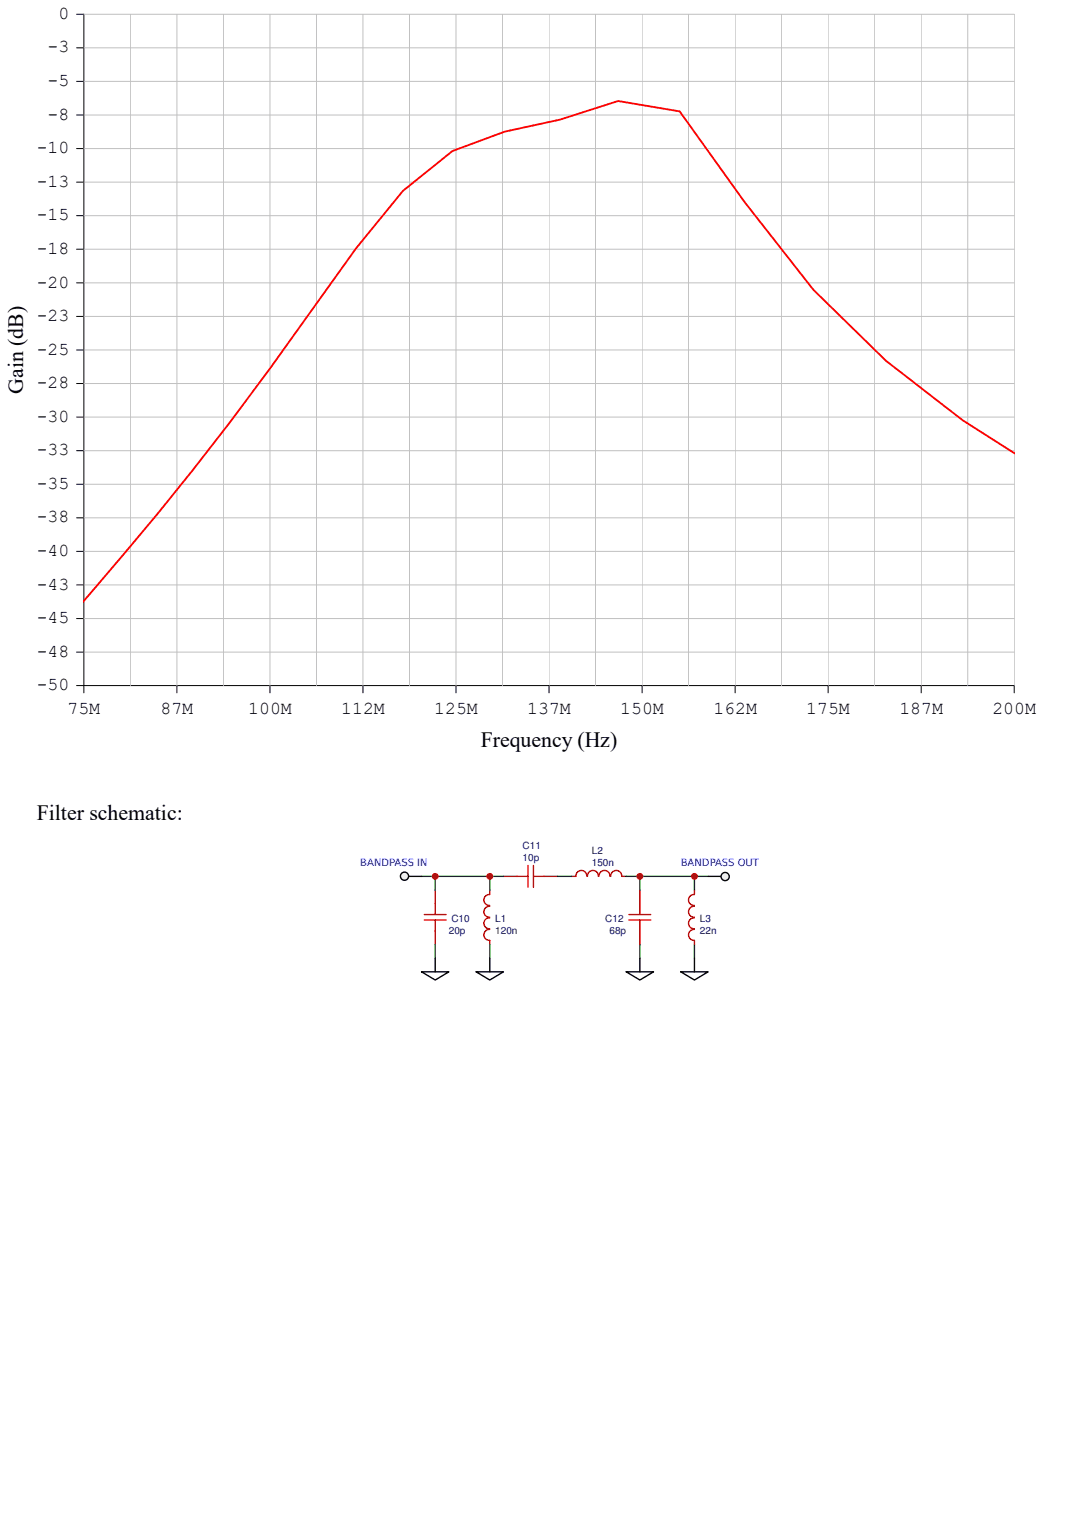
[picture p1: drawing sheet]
<svg xmlns="http://www.w3.org/2000/svg" width="210mm" height="297mm" viewBox="0 0 210 297" stroke-linecap="round" stroke-linejoin="round" font-family="sans-serif">
<path d="M16.3 134.4v-1.4h180.4v1.4M34.3 133v1.4M52.4 133v1.4M70.4 133v1.4M88.4 133v1.4M106.5 133v1.4M124.5 133v1.4M142.6 133v1.4M160.6 133v1.4M178.6 133v1.4" fill="none" stroke="#000" stroke-width=".19"/>
<g fill="#fff">
<path d="M.6 59.4h4.9v17h-4.9z"/>
<path d="M7.1 131.1h6.4v3.8h-6.4z"/>
<path d="M7.1 124.7h6.4v3.7h-6.4z"/>
<path d="M7.1 118.2h6.4v3.7h-6.4z"/>
<path d="M7.1 111.6h6.4v3.8h-6.4z"/>
<path d="M7.1 105.1h6.4v3.7h-6.4z"/>
<path d="M7.1 98.6h6.4v3.7h-6.4z"/>
<path d="M7.1 92.1h6.4v3.7h-6.4z"/>
<path d="M7.1 85.6h6.4v3.7h-6.4z"/>
<path d="M7.1 79.1h6.4v3.7h-6.4z"/>
<path d="M7.1 72.6h6.4v3.7h-6.4z"/>
<path d="M7.1 66h6.4v3.8h-6.4z"/>
<path d="M7.1 59.5h6.4v3.7h-6.4z"/>
<path d="M7.1 53h6.4v3.8h-6.4z"/>
<path d="M7.1 46.5h6.4v3.7h-6.4z"/>
<path d="M7.1 40h6.4v3.7h-6.4z"/>
<path d="M7.1 33.5h6.4v3.7h-6.4z"/>
<path d="M7.1 27h6.4v3.7h-6.4z"/>
<path d="M9.2 20.4h4.3v3.8h-4.3z"/>
<path d="M9.2 13.9h4.3v3.8h-4.3z"/>
<path d="M9.2 7.4h4.3v3.7h-4.3z"/>
<path d="M11.3 .9h2.2v3.8h-2.2z"/>
</g>
<g fill="none" stroke="#000" stroke-width=".19">
<path d="M14.9 2.8h1.4v130.2h-1.4M14.9 15.8h1.4M14.9 9.3h1.4M14.9 35.3h1.4M14.9 28.8h1.4M14.9 22.3h1.4M14.9 54.9h1.4M14.9 48.3h1.4M14.9 41.8h1.4M14.9 74.4h1.4M14.9 67.9h1.4M14.9 61.4h1.4"/>
<path d="M14.9 93.9h1.4M14.9 87.4h1.4M14.9 80.9h1.4M14.9 120h1.4M14.9 113.5h1.4M14.9 107h1.4M14.9 100.5h1.4M14.9 126.5h1.4"/>
</g>
<g fill="none" stroke="#c0c0c0" stroke-width=".19">
<path d="M16.3 2.8h180.4v130.2M16.3 15.8h180.4M16.3 9.3h180.4M25.3 2.8v130.2M34.3 2.8v130.2M43.3 2.8v130.2M52.4 2.8v130.2M61.4 2.8v130.2M70.4 2.8v130.2M79.4 2.8v130.2M88.4 2.8v130.2M97.5 2.8v130.2"/>
<path d="M106.5 2.8v130.2M115.5 2.8v130.2M124.5 2.8v130.2M133.5 2.8v130.2M142.6 2.8v130.2M151.6 2.8v130.2M160.6 2.8v130.2M169.6 2.8v130.2M178.6 2.8v130.2M187.7 2.8v130.2M16.3 35.3h180.4M16.3 28.8h180.4"/>
<path d="M16.3 22.3h180.4M16.3 54.9h180.4M16.3 48.3h180.4M16.3 41.8h180.4M16.3 74.4h180.4M16.3 67.9h180.4M16.3 61.4h180.4M16.3 93.9h180.4M16.3 87.4h180.4M16.3 80.9h180.4M16.3 120h180.4M16.3 113.5h180.4"/>
<path d="M16.3 107h180.4M16.3 100.5h180.4M16.3 126.5h180.4"/>
</g>
<path d="M196.7 87.9l-10-6.4-14.9-11.5-14.1-13.8-13.3-17-12.6-17.6-11.9-2-11.3 3.6-10.7 2.3-10.2 3.8-9.6 7.7-9 11.1-8.6 12a659.1 659.1 0 0 1-44.3 56.5" fill="none" stroke="#f00" stroke-width=".35"/>
<path d="M82.3 178.5h4.2M82.3 177.4h4.2M84.4 175.3v2.1M84.4 178.5v2.1M100.3 170h2.1M102.4 167.9v4.2M103.4 167.9v4.2M103.4 170h2.2" fill="none" stroke="#a00000" stroke-width=".26"/>
<g fill="none" stroke="#800" stroke-width=".26">
<path d="M84.4 172.7v2.6M95 178.1a1.06 1.06 0 0 0-1.2 1 1.06 1.06 0 0 0 1.2 1.1M95 175.8a1.06 1.06 0 0 0-1.2 1.1 1.06 1.06 0 0 0 1.2 1M95 173.5a1.06 1.06 0 0 0-1.2 1.1 1.06 1.06 0 0 0 1.2 1M95 172.7v.8M97.6 170h2.7M105.6 170h2.6M110.9 170h.7M111.7 170a1.06 1.06 0 0 1 1-1.1 1.06 1.06 0 0 1 1.1 1.1M113.9 170a1.06 1.06 0 0 1 1.1-1.1 1.06 1.06 0 0 1 1 1.1M116.2 170a1.06 1.06 0 0 1 1-1.1 1.06 1.06 0 0 1 1.1 1.1M118.4 170a1.06 1.06 0 0 1 1.1-1.1 1.06 1.06 0 0 1 1.1 1.1"/>
<path d="M120.6 170h.8M84.4 180.6v2.6M95 180.3a1.06 1.06 0 0 0-1.2 1.1 1.06 1.06 0 0 0 1.2 1v.8"/>
</g>
<path d="M81.8 170h2.6M95 170h-10.6v2.7M97.6 170h-2.6v2.7M108.2 170h2.7M121.4 170h2.7v2.7M124.1 170h10.6v2.7M134.7 170h2.6M84.4 183.2v2.7M95 183.2v2.7M124.1 183.2v2.7M134.7 183.2v2.7" fill="none" stroke="#080" stroke-width=".26"/>
<path d="M79.1 170h2.7" fill="none" stroke="#000" stroke-width=".26"/>
<circle cx="78.4" cy="170" r=".79" fill="#efefef" stroke="#000" stroke-width=".26"/>
<path d="M137.3 170h2.7" fill="none" stroke="#000" stroke-width=".26"/>
<circle cx="140.6" cy="170" r=".79" fill="#efefef" stroke="#000" stroke-width=".26"/>
<path d="M81.8 188.5h5.2l-2.6 1.6zM84.4 185.9v2.6M92.3 188.5h5.3l-2.6 1.6zM95 185.9v2.6M121.4 188.5h5.3l-2.6 1.6zM124.1 185.9v2.6M132 188.5h5.3l-2.6 1.6zM134.7 185.9v2.6" fill="none" stroke="#000" stroke-width=".26"/>
<path d="M122 178.5h4.2M122 177.4h4.2M124.1 175.3v2.1M124.1 178.5v2.1" fill="none" stroke="#a00000" stroke-width=".26"/>
<path d="M124.1 172.7v2.6M134.6 178.1a1.06 1.06 0 0 0-1.1 1 1.06 1.06 0 0 0 1.1 1.1M134.6 175.8a1.06 1.06 0 0 0-1.1 1.1 1.06 1.06 0 0 0 1.1 1M134.7 173.5a1.06 1.06 0 0 0-1.2 1.1 1.06 1.06 0 0 0 1.1 1M134.7 172.7v.8M124.1 180.6v2.6M134.7 180.3a1.06 1.06 0 0 0-1.2 1.1 1.06 1.06 0 0 0 1.1 1M134.7 182.4v.8" fill="none" stroke="#800" stroke-width=".26"/>
<g fill="#c00">
<circle cx="124.1" cy="170" r=".66"/>
<circle cx="95" cy="170" r=".66"/>
<circle cx="84.4" cy="170" r=".66"/>
<circle cx="134.7" cy="170" r=".66"/>
</g>
<g font-size="4.2">
<text x="4.5" y="76.4" transform="rotate(-90 4.5 76.4)">Gain (dB)</text>
<text x="93.3" y="144.9">Frequency (Hz)</text>
<text x="7.1" y="159.1">Filter schematic:</text>
</g>
<g font-size="3.5">
<text x="11.3" y="3.7">0</text>
<text x="9.2" y="10.2">-3</text>
<text x="9.2" y="16.7">-5</text>
<text x="9.2" y="23.2">-8</text>
<text x="7.1" y="29.7">-10</text>
<text x="7.1" y="36.2">-13</text>
<text x="7.1" y="42.8">-15</text>
<text x="7.1" y="49.2">-18</text>
<text x="7.1" y="55.8">-20</text>
<text x="7.1" y="62.3">-23</text>
<text x="7.1" y="68.8">-25</text>
<text x="7.1" y="75.3">-28</text>
<text x="7.1" y="81.8">-30</text>
<text x="7.1" y="88.3">-33</text>
<text x="7.1" y="94.8">-35</text>
<text x="7.1" y="101.3">-38</text>
<text x="7.1" y="107.9">-40</text>
<text x="7.1" y="114.4">-43</text>
<text x="7.1" y="120.9">-45</text>
<text x="7.1" y="127.4">-48</text>
<text x="7.1" y="133.9">-50</text>
<text x="13.1" y="138.6">75M</text>
<text x="31.1" y="138.6">87M</text>
<text x="48.1" y="138.6">100M</text>
<text x="66.2" y="138.6">112M</text>
<text x="84.2" y="138.6">125M</text>
<text x="102.2" y="138.6">137M</text>
<text x="120.3" y="138.6">150M</text>
<text x="138.3" y="138.6">162M</text>
<text x="156.3" y="138.6">175M</text>
<text x="174.4" y="138.6">187M</text>
<text x="192.4" y="138.6">200M</text>
</g>
<g font-size="1.9" fill="#000080">
<text x="101.3" y="167.1">10p</text>
<text x="101.3" y="164.7">C11</text>
<text x="114.8" y="165.7">L2</text>
<text x="114.8" y="168.1">150n</text>
<text x="87.5" y="178.9">C10</text>
<text x="96" y="178.8">L1</text>
<text x="117.4" y="178.9">C12</text>
<text x="135.7" y="178.8">L3</text>
<text x="87" y="181.3">20p</text>
<text x="96" y="181.2">120n</text>
<text x="118.2" y="181.3">68p</text>
<text x="135.7" y="181.2">22n</text>
</g>
<g font-size="1.9" fill="#00f">
<text x="132" y="168">BANDPASS OUT</text>
<text x="69.9" y="168">BANDPASS IN</text>
</g>
</svg>
